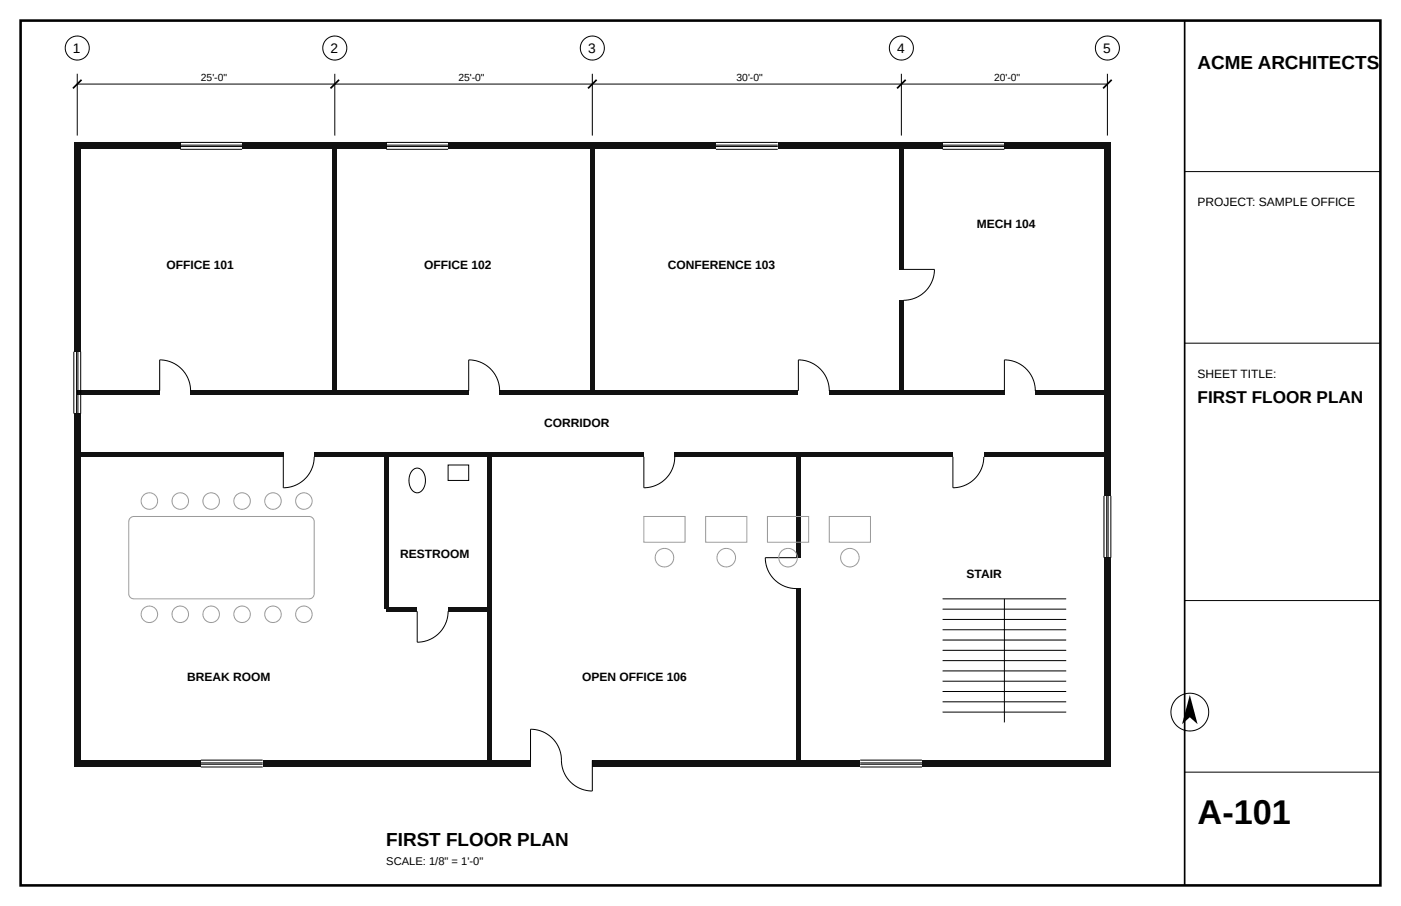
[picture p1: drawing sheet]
<svg xmlns="http://www.w3.org/2000/svg" width="432mm" height="279mm" viewBox="0 0 432 279" stroke-linecap="round" stroke-linejoin="round" font-family="sans-serif">
<path d="M6.3 6.3h419.1v266.7h-419.1z" fill="none" stroke="#000" stroke-width=".79" stroke-linecap="butt"/>
<path d="M365.1 6.3v266.7" fill="none" stroke="#000" stroke-width=".53"/>
<path d="M365.1 52.9h60.3M365.1 105.8h60.3M365.1 185.2h60.3M365.1 238.1h60.3" fill="none" stroke="#000" stroke-width=".31"/>
<g fill="#111">
<path d="M23.8 43.9h31.8v2.1h-31.8z"/>
<path d="M74.6 43.9h44.5v2.1h-44.5z"/>
<path d="M138.1 43.9h82.6v2.1h-82.6z"/>
<path d="M239.7 43.9h50.8v2.1h-50.8z"/>
<path d="M309.6 43.9h31.7v2.1h-31.7z"/>
<path d="M23.8 234.4h38.1v2.1h-38.1z"/>
<path d="M81 234.4h82.5v2.1h-82.5z"/>
<path d="M182.6 234.4h82.5v2.1h-82.5z"/>
<path d="M284.2 234.4h57.1v2.1h-57.1z"/>
<path d="M22.7 43.9h2.2v64.6h-2.2z"/>
<path d="M22.7 127.5h2.2v109h-2.2z"/>
<path d="M340.2 43.9h2.2v109h-2.2z"/>
<path d="M340.2 172h2.2v64.5h-2.2z"/>
<path d="M23.8 120.5h25.4v1.3h-25.4z"/>
<path d="M58.7 120.5h85.8v1.3h-85.8z"/>
<path d="M154 120.5h92.1v1.3h-92.1z"/>
<path d="M255.6 120.5h54v1.3h-54z"/>
<path d="M319.1 120.5h22.2v1.3h-22.2z"/>
<path d="M23.8 139.6h63.5v1.3h-63.5z"/>
<path d="M96.8 139.6h101.6v1.3h-101.6z"/>
<path d="M208 139.6h85.7v1.3h-85.7z"/>
<path d="M303.2 139.6h38.1v1.3h-38.1z"/>
<path d="M102.5 45h1.4v76.2h-1.4z"/>
<path d="M181.9 45h1.3v76.2h-1.3z"/>
<path d="M277.1 45h1.4v38.1h-1.4z"/>
<path d="M277.1 92.6h1.4v28.6h-1.4z"/>
<path d="M150.1 140.2h1.4v95.3h-1.4z"/>
<path d="M245.4 140.2h1.3v31.8h-1.3z"/>
<path d="M245.4 181.5h1.3v54h-1.3z"/>
<path d="M118.4 140.2h1.3v47.7h-1.3z"/>
<path d="M119.1 187.2h9.5v1.3h-9.5z"/>
<path d="M138.1 187.2h12.7v1.3h-12.7z"/>
</g>
<g fill="none" stroke="#000" stroke-width=".31">
<path d="M23.8 25.9h317.5M23.8 22.8v19M103.2 22.8v19M182.6 22.8v19M277.8 22.8v19M341.3 22.8v19M55.6 43.9h19M55.6 44.8h19M55.6 45.2h19M55.6 46h19M119.1 43.9h19M119.1 44.8h19"/>
<path d="M119.1 45.2h19M119.1 46h19M220.7 43.9h19M220.7 44.8h19M220.7 45.2h19M220.7 46h19M290.5 43.9h19.1M290.5 44.8h19.1M290.5 45.2h19.1M290.5 46h19.1M278.5 83.1h9.5a9.5 9.5 0 0 1-9.5 9.5M22.7 108.5v19"/>
<path d="M23.6 108.5v19M24 108.5v19M24.9 108.5v19M49.2 120.5v-9.5a9.5 9.5 0 0 1 9.5 9.5M144.5 120.5v-9.5a9.5 9.5 0 0 1 9.5 9.5M246.1 120.5v-9.5a9.5 9.5 0 0 1 9.5 9.5M309.6 120.5v-9.5a9.5 9.5 0 0 1 9.5 9.5M87.3 140.9v9.5a9.5 9.5 0 0 0 9.5-9.5M127.2 145a2.2 2.2 0 0 1 2.3-.4 2.2 2.2 0 0 1 1.4 1.9 4.1 4.1 0 0 1-2.1 5.5 3.5 3.5 0 0 1-2.7-4.6l.4-1.4zM138.1 143.4h6.4v4.8h-6.4zM198.4 140.9v9.5a9.5 9.5 0 0 0 9.6-9.5M293.7 140.9v9.5a9.5 9.5 0 0 0 9.5-9.5"/>
<path d="M340.2 152.9v19.1M341.1 152.9v19.1M341.5 152.9v19.1M342.4 152.9v19.1M245.4 172h-9.5a9.5 9.5 0 0 0 9.5 9.5M128.6 188.5v9.5a9.5 9.5 0 0 0 9.5-9.5M290.5 184.7h38.1M290.5 187.9h38.1M290.5 191h38.1M290.5 194.2h38.1M290.5 197.4h38.1M309.6 184.7v38.1"/>
<path d="M290.5 200.6h38.1M290.5 203.7h38.1M290.5 206.9h38.1M290.5 210.1h38.1M290.5 213.3h38.1M290.5 216.4h38.1M290.5 219.6h38.1M61.9 234.4h19.1M61.9 235.3h19.1M61.9 235.7h19.1M61.9 236.5h19.1M163.5 234.4v-9.5a9.8 9.8 0 0 1 9.6 10.8 9.5 9.5 0 0 0 9.5 8.2v-9.5"/>
<path d="M265.1 234.4h19.1M265.1 235.3h19.1M265.1 235.7h19.1M265.1 236.5h19.1"/>
<circle cx="23.8" cy="14.8" r="3.7"/>
<circle cx="103.2" cy="14.8" r="3.7"/>
<circle cx="182.6" cy="14.8" r="3.7"/>
<circle cx="277.8" cy="14.8" r="3.7"/>
<circle cx="341.3" cy="14.8" r="3.7"/>
<circle cx="366.7" cy="219.6" r="5.8"/>
</g>
<path d="M25.1 24.6l-2.6 2.7M104.5 24.6l-2.6 2.7M183.9 24.6l-2.7 2.7M279.1 24.6l-2.6 2.7M342.6 24.6l-2.6 2.7" fill="none" stroke="#000" stroke-width=".53"/>
<g fill="none" stroke="#9a9a9a" stroke-width=".31">
<path d="M40.2 159.7l1.1-.4h53.9a1.59 1.59 0 0 1 1.6 1.6v22.2a1.59 1.59 0 0 1-1.6 1.6h-53.9a1.59 1.59 0 0 1-1.6-1.6v-22.2zM198.4 159.3h12.7v7.9h-12.7zM217.5 159.3h12.7v7.9h-12.7zM236.5 159.3h12.7v7.9h-12.7zM255.6 159.3h12.7v7.9h-12.7z"/>
<circle cx="46" cy="154.5" r="2.54"/>
<circle cx="55.6" cy="154.5" r="2.54"/>
<circle cx="65.1" cy="154.5" r="2.54"/>
<circle cx="74.6" cy="154.5" r="2.54"/>
<circle cx="84.1" cy="154.5" r="2.54"/>
<circle cx="93.7" cy="154.5" r="2.54"/>
<circle cx="204.8" cy="172" r="2.86"/>
<circle cx="223.8" cy="172" r="2.86"/>
<circle cx="242.9" cy="172" r="2.86"/>
<circle cx="261.9" cy="172" r="2.86"/>
<circle cx="46" cy="189.4" r="2.54"/>
<circle cx="55.6" cy="189.4" r="2.54"/>
<circle cx="65.1" cy="189.4" r="2.54"/>
<circle cx="74.6" cy="189.4" r="2.54"/>
<circle cx="84.1" cy="189.4" r="2.54"/>
<circle cx="93.7" cy="189.4" r="2.54"/>
</g>
<path d="M366.7 214.3l2.4 9-2.4-2.1-2.4 2.1z" fill="#000"/>
<text font-size="10.6" x="369.1" y="254">A-101</text>
<g font-size="5.8">
<text x="369.1" y="21.2">ACME ARCHITECTS</text>
<text x="119.1" y="260.9">FIRST FLOOR PLAN</text>
</g>
<text font-size="5.3" x="369.1" y="124.4">FIRST FLOOR PLAN</text>
<g font-size="4.2">
<text x="22.5" y="16.4">1</text>
<text x="101.9" y="16.4">2</text>
<text x="181.2" y="16.4">3</text>
<text x="276.5" y="16.4">4</text>
<text x="340" y="16.4">5</text>
</g>
<g font-size="3.7">
<text x="369.1" y="63.5">PROJECT: SAMPLE OFFICE</text>
<text x="301.1" y="70.4">MECH 104</text>
<text x="51.3" y="83.1">OFFICE 101</text>
<text x="130.7" y="83.1">OFFICE 102</text>
<text x="205.8" y="83.1">CONFERENCE 103</text>
<text x="369.1" y="116.4">SHEET TITLE:</text>
<text x="167.7" y="131.7">CORRIDOR</text>
<text x="123.3" y="172">RESTROOM</text>
<text x="297.9" y="178.3">STAIR</text>
<text x="57.7" y="210.1">BREAK ROOM</text>
<text x="179.4" y="210.1">OPEN OFFICE 106</text>
</g>
<text font-size="3.4" x="119.1" y="266.7">SCALE: 1/8&quot; = 1'-0&quot;</text>
<g font-size="3.2">
<text x="61.9" y="24.9">25'-0&quot;</text>
<text x="141.3" y="24.9">25'-0&quot;</text>
<text x="227" y="24.9">30'-0&quot;</text>
<text x="306.4" y="24.9">20'-0&quot;</text>
</g>
</svg>
